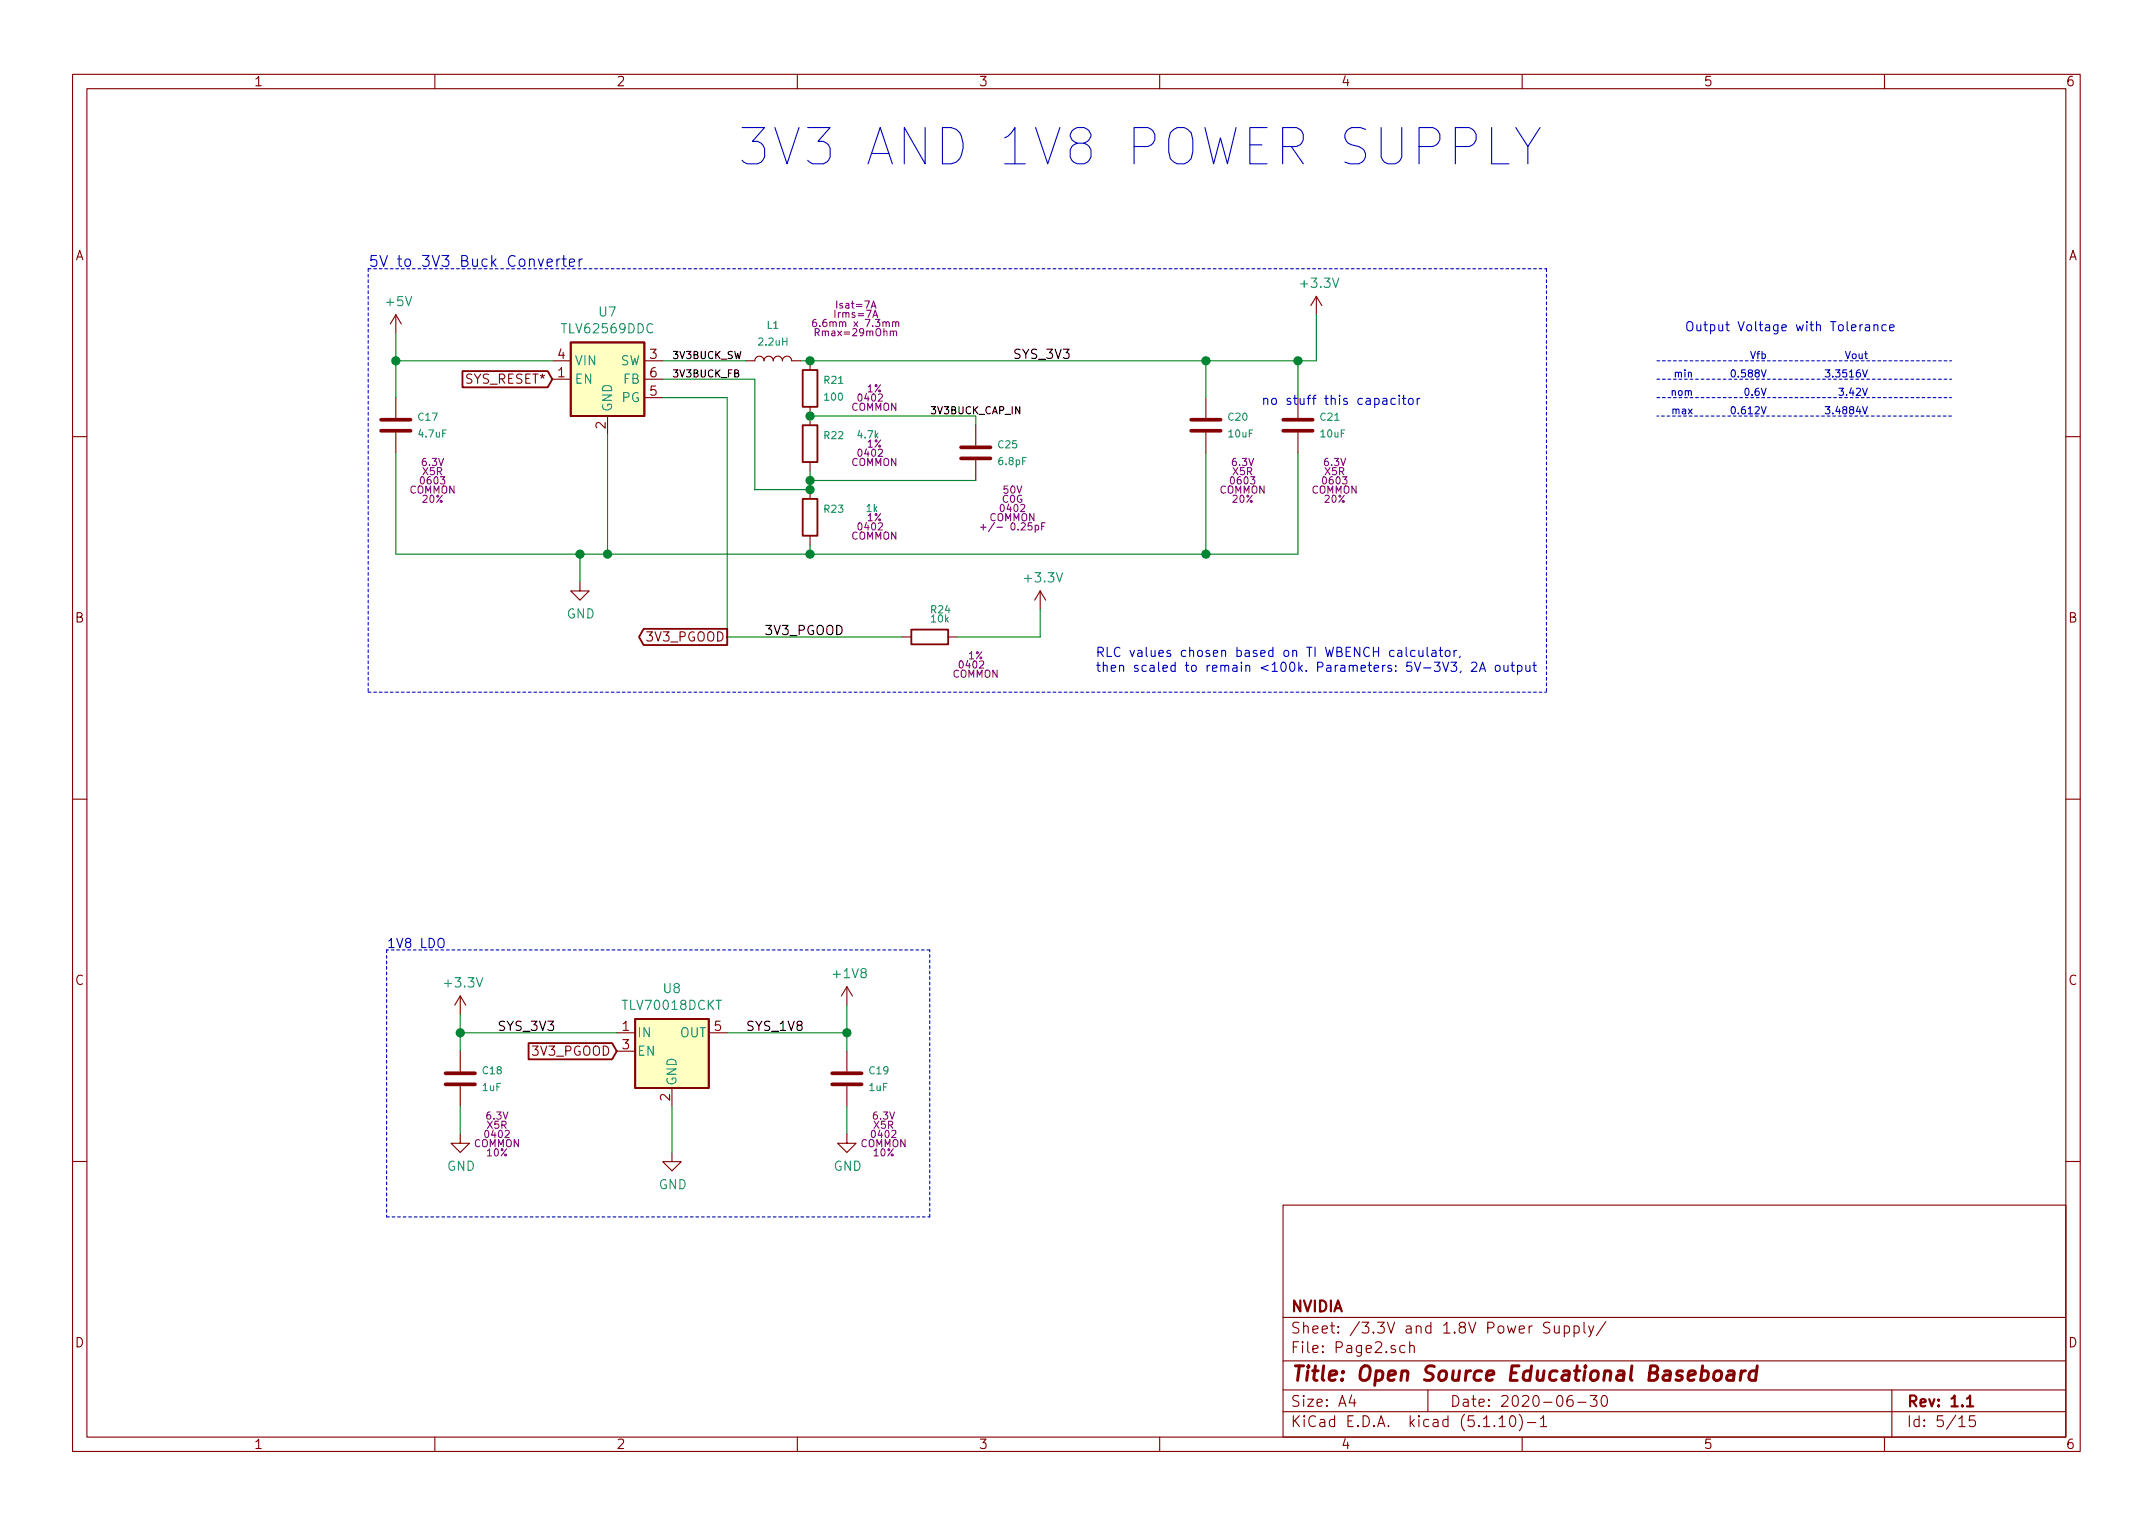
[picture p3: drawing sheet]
EESchema Schematic File Version 4
EELAYER 30 0
EELAYER END
$Descr A4 11693 8268
encoding utf-8
Sheet 5 15
Title "Open Source Educational Baseboard"
Date "2020-06-30"
Rev "1.1"
Comp "NVIDIA"
Comment1 ""
Comment2 ""
Comment3 ""
Comment4 ""
$EndDescr
Text Notes 4000 900  0    197  ~ 0
3V3 AND 1V8 POWER SUPPLY\n
$Comp
L Regulator_Switching:TLV62569DDC U7
U 1 1
P 3300 2050
F 0 "U7" H 3300 2417 50  0000 C CNN
F 1 "TLV62569DDC" H 3300 2326 50  0000 C CNN
F 2 "Package_TO_SOT_SMD:SOT-23-6" H 3350 1800 50  0001 L CIN
F 3 "http://www.ti.com/lit/ds/symlink/tlv62569.pdf" H 3050 2500 50  0001 C CNN
	1    3300 2050
	1    0    0    -1  
$EndComp
$Comp
L power:+5V #PWR051
U 1 1
P 2150 1800
F 0 "#PWR051" H 2150 1650 50  0001 C CNN
F 1 "+5V" H 2165 1973 50  0000 C CNN
F 2 "" H 2150 1800 50  0001 C CNN
F 3 "" H 2150 1800 50  0001 C CNN
	1    2150 1800
	1    0    0    -1  
$EndComp
Wire Wire Line
	2150 1800 2150 1950
$Comp
L power:GND #PWR054
U 1 1
P 3150 3150
F 0 "#PWR054" H 3150 2900 50  0001 C CNN
F 1 "GND" H 3155 2977 50  0000 C CNN
F 2 "" H 3150 3150 50  0001 C CNN
F 3 "" H 3150 3150 50  0001 C CNN
	1    3150 3150
	1    0    0    -1  
$EndComp
$Comp
L Device:L L1
U 1 1
P 4200 1950
F 0 "L1" V 4390 1950 39  0000 C CNN
F 1 "2.2uH" V 4299 1950 39  0000 C CNN
F 2 "Inductor_SMD:L_Bourns_SRP7028A_7.3x6.6mm" H 4200 1950 39  0001 C CNN
F 3 "~" H 4200 1950 39  0001 C CNN
F 4 "6.6mm x 7.3mm" V 4400 1500 39  0000 C CNN "Package"
F 5 "COMMON" V 4350 1500 39  0001 C CNN "Part"
F 6 "Isat=7A" V 4500 1500 39  0000 C CNN "Sat Current"
F 7 "Rmax=29mOhm" V 4350 1500 39  0000 C CNN "Resistance"
F 8 "Irms=7A" V 4450 1500 39  0000 C CNN "Field8"
	1    4200 1950
	0    -1   -1   0   
$EndComp
Wire Wire Line
	3600 1950 4050 1950
Wire Wire Line
	4350 1950 4400 1950
Wire Wire Line
	6550 1950 6550 2150
Wire Wire Line
	4400 2950 4400 3000
Wire Wire Line
	4400 3000 3300 3000
Connection ~ 3300 3000
Wire Wire Line
	3150 3000 3150 3150
Wire Wire Line
	6550 2450 6550 3000
Wire Wire Line
	3600 2050 4100 2050
Wire Wire Line
	4400 2650 4400 2600
Text Notes 2000 1450 0    59   ~ 0
5V to 3V3 Buck Converter\n
$Comp
L power:+3.3V #PWR058
U 1 1
P 7150 1700
F 0 "#PWR058" H 7150 1550 50  0001 C CNN
F 1 "+3.3V" H 7165 1873 50  0000 C CNN
F 2 "" H 7150 1700 50  0001 C CNN
F 3 "" H 7150 1700 50  0001 C CNN
	1    7150 1700
	1    0    0    -1  
$EndComp
Wire Wire Line
	7150 1950 7150 1700
Wire Wire Line
	3300 2350 3300 3000
Wire Wire Line
	2150 2450 2150 3000
Wire Wire Line
	6550 1950 7050 1950
Connection ~ 6550 1950
Text GLabel 3000 2050 0    50   Input ~ 0
SYS_RESET*
Wire Wire Line
	3000 1950 2150 1950
Wire Wire Line
	2150 2150 2150 1950
Connection ~ 2150 1950
Wire Wire Line
	2150 3000 3150 3000
Wire Wire Line
	5650 3450 5650 3300
Wire Wire Line
	5200 3450 5650 3450
Wire Wire Line
	3600 2150 3950 2150
Wire Wire Line
	3950 2150 3950 3450
Wire Wire Line
	3950 3450 4900 3450
Text GLabel 3950 3450 0    50   Output ~ 0
3V3_PGOOD
Wire Wire Line
	4100 2650 4400 2650
Wire Wire Line
	4100 2050 4100 2650
Connection ~ 4400 2650
Wire Wire Line
	7050 2150 7050 1950
Connection ~ 7050 1950
Wire Wire Line
	7050 1950 7150 1950
Wire Wire Line
	7050 2450 7050 3000
Wire Wire Line
	7050 3000 6550 3000
Connection ~ 6550 3000
Text Notes 6850 2200 0    50   ~ 0
no stuff this capacitor
$Comp
L power:GND #PWR057
U 1 1
P 4600 6150
F 0 "#PWR057" H 4600 5900 50  0001 C CNN
F 1 "GND" H 4605 5977 50  0000 C CNN
F 2 "" H 4600 6150 50  0001 C CNN
F 3 "" H 4600 6150 50  0001 C CNN
	1    4600 6150
	1    0    0    -1  
$EndComp
$Comp
L power:GND #PWR053
U 1 1
P 2500 6150
F 0 "#PWR053" H 2500 5900 50  0001 C CNN
F 1 "GND" H 2505 5977 50  0000 C CNN
F 2 "" H 2500 6150 50  0001 C CNN
F 3 "" H 2500 6150 50  0001 C CNN
	1    2500 6150
	1    0    0    -1  
$EndComp
$Comp
L power:+3.3V #PWR052
U 1 1
P 2500 5500
F 0 "#PWR052" H 2500 5350 50  0001 C CNN
F 1 "+3.3V" H 2515 5673 50  0000 C CNN
F 2 "" H 2500 5500 50  0001 C CNN
F 3 "" H 2500 5500 50  0001 C CNN
	1    2500 5500
	1    0    0    -1  
$EndComp
$Comp
L power:+1V8 #PWR056
U 1 1
P 4600 5450
F 0 "#PWR056" H 4600 5300 50  0001 C CNN
F 1 "+1V8" H 4615 5623 50  0000 C CNN
F 2 "" H 4600 5450 50  0001 C CNN
F 3 "" H 4600 5450 50  0001 C CNN
	1    4600 5450
	1    0    0    -1  
$EndComp
Wire Wire Line
	4600 5450 4600 5600
Wire Wire Line
	4600 6000 4600 6150
$Comp
L power:GND #PWR055
U 1 1
P 3650 6250
F 0 "#PWR055" H 3650 6000 50  0001 C CNN
F 1 "GND" H 3655 6077 50  0000 C CNN
F 2 "" H 3650 6250 50  0001 C CNN
F 3 "" H 3650 6250 50  0001 C CNN
	1    3650 6250
	1    0    0    -1  
$EndComp
Wire Wire Line
	2500 5700 2500 5600
Wire Wire Line
	3650 6000 3650 6250
Wire Wire Line
	3950 5600 4600 5600
Connection ~ 4600 5600
Wire Wire Line
	4600 5600 4600 5700
Wire Wire Line
	3350 5600 2500 5600
Connection ~ 2500 5600
Wire Wire Line
	2500 5600 2500 5500
Text GLabel 3350 5700 0    50   Input ~ 0
3V3_PGOOD
Wire Notes Line
	2100 5150 2100 6600
Wire Notes Line
	2100 6600 5050 6600
Wire Notes Line
	5050 6600 5050 5150
Wire Notes Line
	5050 5150 2100 5150
Text Notes 2100 5150 0    50   ~ 0
1V8 LDO\n
$Comp
L Device:C C?
U 1 1
P 7050 2300
AR Path="/5EF2B870/5F15CAE3" Ref="C?"  Part="1" 
AR Path="/5EF6A3C7/5F15CAE3" Ref="C21"  Part="1" 
F 0 "C21" H 7165 2346 39  0000 L CNN
F 1 "10uF" H 7165 2255 39  0000 L CNN
F 2 "Capacitor_SMD:C_0603_1608Metric" H 7088 2150 39  0001 C CNN
F 3 "~" H 7050 2300 39  0001 C CNN
F 4 "6.3V" H 7250 2100 39  0000 C CNN "Voltage Rating"
F 5 "X5R" H 7250 2050 39  0000 C CNN "Temp"
F 6 "0603" H 7250 2000 39  0000 C CNN "Package"
F 7 "COMMON" H 7250 1950 39  0000 C CNN "Part"
F 8 "20%" H 7250 1900 39  0000 C CNN "Tolerance"
	1    7050 2300
	1    0    0    -1  
$EndComp
$Comp
L Device:C C?
U 1 1
P 6550 2300
AR Path="/5EF2B870/5F15DFEA" Ref="C?"  Part="1" 
AR Path="/5EF6A3C7/5F15DFEA" Ref="C20"  Part="1" 
F 0 "C20" H 6665 2346 39  0000 L CNN
F 1 "10uF" H 6665 2255 39  0000 L CNN
F 2 "Capacitor_SMD:C_0603_1608Metric" H 6588 2150 39  0001 C CNN
F 3 "~" H 6550 2300 39  0001 C CNN
F 4 "6.3V" H 6750 2100 39  0000 C CNN "Voltage Rating"
F 5 "X5R" H 6750 2050 39  0000 C CNN "Temp"
F 6 "0603" H 6750 2000 39  0000 C CNN "Package"
F 7 "COMMON" H 6750 1950 39  0000 C CNN "Part"
F 8 "20%" H 6750 1900 39  0000 C CNN "Tolerance"
	1    6550 2300
	1    0    0    -1  
$EndComp
$Comp
L Device:R R?
U 1 1
P 4400 2100
AR Path="/5EF267A4/5F15E981" Ref="R?"  Part="1" 
AR Path="/5EE263E8/5F15E981" Ref="R?"  Part="1" 
AR Path="/5EF6A3C7/5F15E981" Ref="R21"  Part="1" 
F 0 "R21" H 4470 2146 39  0000 L CNN
F 1 "100" H 4470 2055 39  0000 L CNN
F 2 "Resistor_SMD:R_0402_1005Metric" V 4330 2100 39  0001 C CNN
F 3 "~" H 4400 2100 39  0000 C CNN
F 4 "0402" H 4650 2050 39  0000 L CNN "Package"
F 5 "1%" H 4750 2100 39  0000 C CNN "Tolerance"
F 6 "COMMON" H 4750 2000 39  0000 C CNN "Part"
	1    4400 2100
	1    0    0    -1  
$EndComp
$Comp
L Device:R R?
U 1 1
P 4400 2400
AR Path="/5EF267A4/5F15F77A" Ref="R?"  Part="1" 
AR Path="/5EE263E8/5F15F77A" Ref="R?"  Part="1" 
AR Path="/5EF6A3C7/5F15F77A" Ref="R22"  Part="1" 
F 0 "R22" H 4470 2446 39  0000 L CNN
F 1 "4.7k" H 4650 2450 39  0000 L CNN
F 2 "Resistor_SMD:R_0402_1005Metric" V 4330 2400 39  0001 C CNN
F 3 "~" H 4400 2400 39  0000 C CNN
F 4 "0402" H 4650 2350 39  0000 L CNN "Package"
F 5 "1%" H 4750 2400 39  0000 C CNN "Tolerance"
F 6 "COMMON" H 4750 2300 39  0000 C CNN "Part"
	1    4400 2400
	1    0    0    -1  
$EndComp
$Comp
L Device:R R?
U 1 1
P 4400 2800
AR Path="/5EF267A4/5F160864" Ref="R?"  Part="1" 
AR Path="/5EE263E8/5F160864" Ref="R?"  Part="1" 
AR Path="/5EF6A3C7/5F160864" Ref="R23"  Part="1" 
F 0 "R23" H 4470 2846 39  0000 L CNN
F 1 "1k" H 4700 2850 39  0000 L CNN
F 2 "Resistor_SMD:R_0402_1005Metric" V 4330 2800 39  0001 C CNN
F 3 "~" H 4400 2800 39  0000 C CNN
F 4 "0402" H 4650 2750 39  0000 L CNN "Package"
F 5 "1%" H 4750 2800 39  0000 C CNN "Tolerance"
F 6 "COMMON" H 4750 2700 39  0000 C CNN "Part"
	1    4400 2800
	1    0    0    -1  
$EndComp
$Comp
L Device:C C?
U 1 1
P 2150 2300
AR Path="/5EF2B870/5F161021" Ref="C?"  Part="1" 
AR Path="/5EF6A3C7/5F161021" Ref="C17"  Part="1" 
F 0 "C17" H 2265 2346 39  0000 L CNN
F 1 "4.7uF" H 2265 2255 39  0000 L CNN
F 2 "Capacitor_SMD:C_0402_1005Metric" H 2188 2150 39  0001 C CNN
F 3 "~" H 2150 2300 39  0001 C CNN
F 4 "6.3V" H 2350 2100 39  0000 C CNN "Voltage Rating"
F 5 "X5R" H 2350 2050 39  0000 C CNN "Temp"
F 6 "0603" H 2350 2000 39  0000 C CNN "Package"
F 7 "COMMON" H 2350 1950 39  0000 C CNN "Part"
F 8 "20%" H 2350 1900 39  0000 C CNN "Tolerance"
	1    2150 2300
	1    0    0    -1  
$EndComp
$Comp
L Device:R R?
U 1 1
P 5050 3450
AR Path="/5EF267A4/5F1627BE" Ref="R?"  Part="1" 
AR Path="/5EE263E8/5F1627BE" Ref="R?"  Part="1" 
AR Path="/5EF6A3C7/5F1627BE" Ref="R24"  Part="1" 
F 0 "R24" V 4900 3450 39  0000 L CNN
F 1 "10k" V 4950 3450 39  0000 L CNN
F 2 "Resistor_SMD:R_0402_1005Metric" V 4980 3450 39  0001 C CNN
F 3 "~" H 5050 3450 39  0000 C CNN
F 4 "0402" V 5200 3600 39  0000 L CNN "Package"
F 5 "1%" V 5150 3700 39  0000 C CNN "Tolerance"
F 6 "COMMON" V 5250 3700 39  0000 C CNN "Part"
	1    5050 3450
	0    1    1    0   
$EndComp
$Comp
L Device:C C?
U 1 1
P 2500 5850
AR Path="/5EF2B870/5F1639AB" Ref="C?"  Part="1" 
AR Path="/5EF6A3C7/5F1639AB" Ref="C18"  Part="1" 
F 0 "C18" H 2615 5896 39  0000 L CNN
F 1 "1uF" H 2615 5805 39  0000 L CNN
F 2 "Capacitor_SMD:C_0402_1005Metric" H 2538 5700 39  0001 C CNN
F 3 "~" H 2500 5850 39  0001 C CNN
F 4 "6.3V" H 2700 5650 39  0000 C CNN "Voltage Rating"
F 5 "X5R" H 2700 5600 39  0000 C CNN "Temp"
F 6 "0402" H 2700 5550 39  0000 C CNN "Package"
F 7 "COMMON" H 2700 5500 39  0000 C CNN "Part"
F 8 "10%" H 2700 5450 39  0000 C CNN "Tolerance"
	1    2500 5850
	1    0    0    -1  
$EndComp
Wire Wire Line
	2500 6000 2500 6150
$Comp
L Device:C C?
U 1 1
P 4600 5850
AR Path="/5EF2B870/5F16503B" Ref="C?"  Part="1" 
AR Path="/5EF6A3C7/5F16503B" Ref="C19"  Part="1" 
F 0 "C19" H 4715 5896 39  0000 L CNN
F 1 "1uF" H 4715 5805 39  0000 L CNN
F 2 "Capacitor_SMD:C_0402_1005Metric" H 4638 5700 39  0001 C CNN
F 3 "~" H 4600 5850 39  0001 C CNN
F 4 "6.3V" H 4800 5650 39  0000 C CNN "Voltage Rating"
F 5 "X5R" H 4800 5600 39  0000 C CNN "Temp"
F 6 "0402" H 4800 5550 39  0000 C CNN "Package"
F 7 "COMMON" H 4800 5500 39  0000 C CNN "Part"
F 8 "10%" H 4800 5450 39  0000 C CNN "Tolerance"
	1    4600 5850
	1    0    0    -1  
$EndComp
$Comp
L Device:C C?
U 1 1
P 5300 2450
AR Path="/5EF2B870/5EFD5CBC" Ref="C?"  Part="1" 
AR Path="/5EF6A3C7/5EFD5CBC" Ref="C25"  Part="1" 
F 0 "C25" H 5415 2496 39  0000 L CNN
F 1 "6.8pF" H 5415 2405 39  0000 L CNN
F 2 "Capacitor_SMD:C_0402_1005Metric" H 5338 2300 39  0001 C CNN
F 3 "~" H 5300 2450 39  0001 C CNN
F 4 "50V" H 5500 2250 39  0000 C CNN "Voltage Rating"
F 5 "C0G" H 5500 2200 39  0000 C CNN "Temp"
F 6 "0402" H 5500 2150 39  0000 C CNN "Package"
F 7 "COMMON" H 5500 2100 39  0000 C CNN "Part"
F 8 "+/- 0.25pF" H 5500 2050 39  0000 C CNN "Tolerance"
	1    5300 2450
	1    0    0    -1  
$EndComp
Wire Wire Line
	4400 2250 5300 2250
Wire Wire Line
	5300 2250 5300 2300
Connection ~ 4400 2250
Wire Wire Line
	5300 2600 4400 2600
Connection ~ 4400 2600
Wire Wire Line
	4400 2600 4400 2550
Wire Wire Line
	4400 3000 6550 3000
Connection ~ 4400 3000
Wire Wire Line
	4400 1950 6550 1950
Connection ~ 4400 1950
Connection ~ 3150 3000
Wire Wire Line
	3150 3000 3300 3000
Wire Notes Line
	2000 3750 8400 3750
Wire Notes Line
	2000 1450 8400 1450
Wire Notes Line
	8400 1450 8400 3750
Wire Notes Line
	2000 1450 2000 3750
Text Label 4150 3450 0    50   ~ 0
3V3_PGOOD
Text Label 5500 1950 0    50   ~ 0
SYS_3V3
Text Label 2700 5600 0    50   ~ 0
SYS_3V3
Text Label 4050 5600 0    50   ~ 0
SYS_1V8
Text Notes 5950 3650 0    50   ~ 0
RLC values chosen based on TI WBENCH calculator, \nthen scaled to remain <100k. Parameters: 5V-3V3, 2A output
$Comp
L power:+3.3V #PWR035
U 1 1
P 5650 3300
F 0 "#PWR035" H 5650 3150 50  0001 C CNN
F 1 "+3.3V" H 5665 3473 50  0000 C CNN
F 2 "" H 5650 3300 50  0001 C CNN
F 3 "" H 5650 3300 50  0001 C CNN
	1    5650 3300
	1    0    0    -1  
$EndComp
Wire Notes Line
	9000 1950 10600 1950
Wire Notes Line
	9000 2050 10600 2050
Wire Notes Line
	10600 2250 9000 2250
Wire Notes Line
	9000 2150 10600 2150
Text Notes 9150 1800 0    50   ~ 0
Output Voltage with Tolerance\n
Text Label 3650 2050 0    39   ~ 0
3V3BUCK_FB
Text Label 3650 1950 0    39   ~ 0
3V3BUCK_SW
Text Label 5050 2250 0    39   ~ 0
3V3BUCK_CAP_IN
Text Notes 9600 1950 2    39   ~ 0
Vfb\n
Text Notes 9600 2050 2    39   ~ 0
0.588V
Text Notes 9600 2250 2    39   ~ 0
0.612V\n
Text Notes 10150 1950 2    39   ~ 0
Vout\n
Text Notes 10150 2050 2    39   ~ 0
3.3516V\n
Text Notes 10150 2250 2    39   ~ 0
3.4884V\n
Text Notes 9600 2150 2    39   ~ 0
0.6V\n
Text Notes 10150 2150 2    39   ~ 0
3.42V
Text Notes 9200 2050 2    39   ~ 0
min\n
Text Notes 9200 2150 2    39   ~ 0
nom
Text Notes 9200 2250 2    39   ~ 0
max
$Comp
L Regulator_Linear:TLV70018_SOT23-5 U8
U 1 1
P 3650 5700
F 0 "U8" H 3650 6042 50  0000 C CNN
F 1 "TLV70018DCKT" H 3650 5951 50  0000 C CNN
F 2 "Package_TO_SOT_SMD:SOT-353_SC-70-5" H 3650 6025 50  0001 C CIN
F 3 "http://www.ti.com/lit/ds/symlink/tlv700.pdf" H 3650 5750 50  0001 C CNN
	1    3650 5700
	1    0    0    -1  
$EndComp
$EndSCHEMATC
